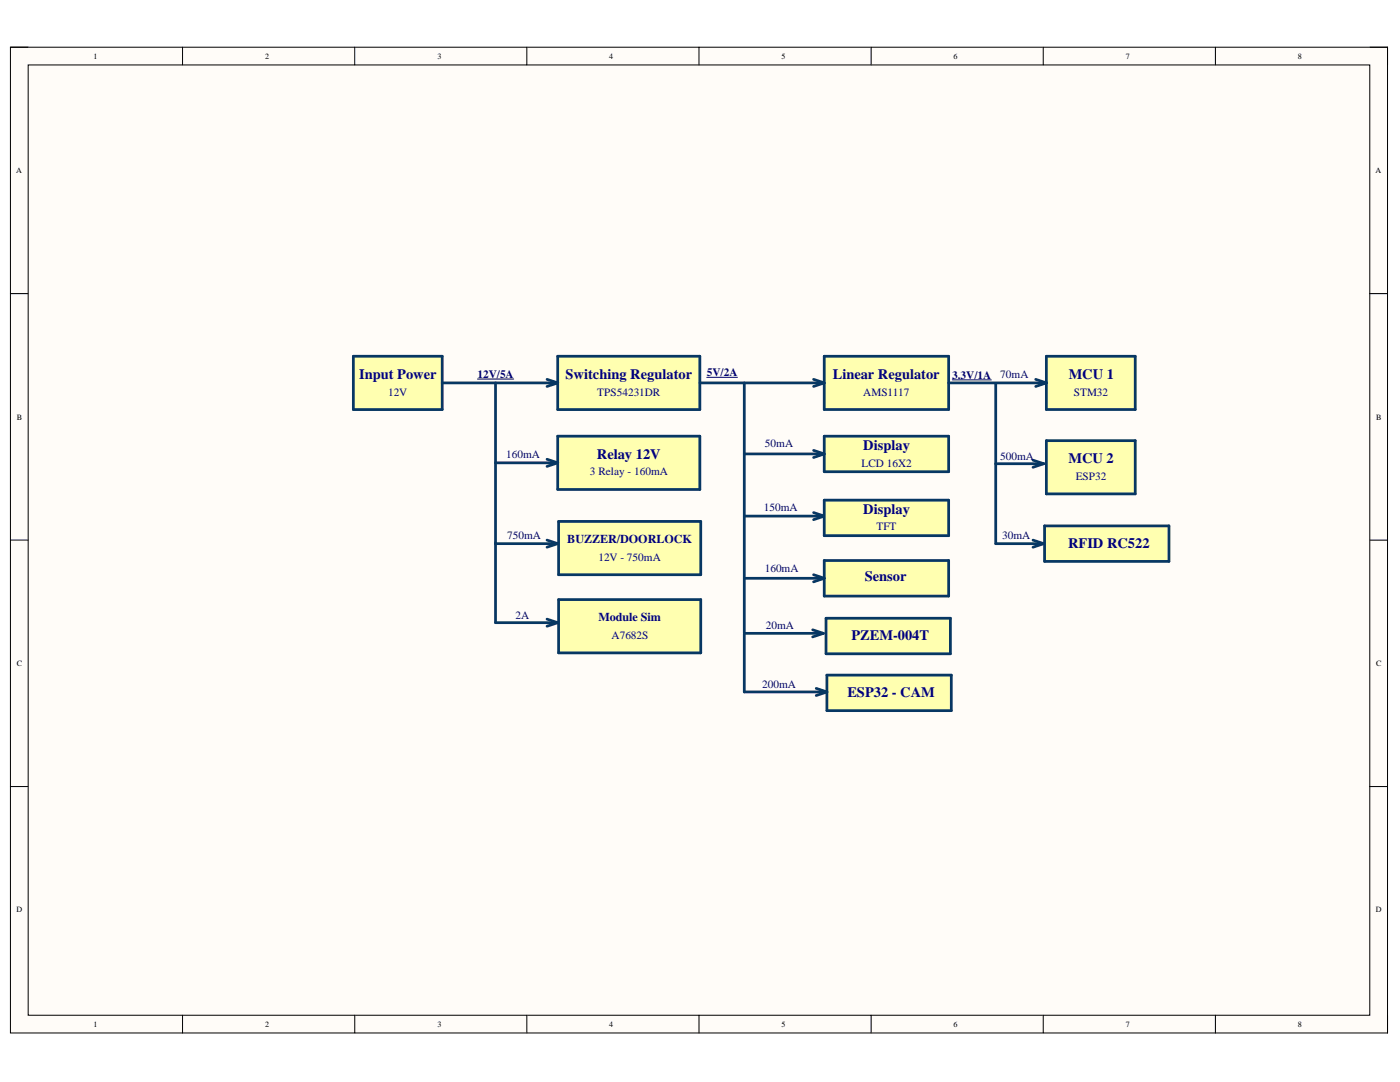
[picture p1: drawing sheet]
<svg xmlns="http://www.w3.org/2000/svg" width="279mm" height="216mm" viewBox="0 0 279 216" stroke-linecap="round" stroke-linejoin="round" font-family="sans-serif">
<path d="M2.1 9.4h274.8v196.7h-274.8z" fill-rule="evenodd" fill="#fffcf8"/>
<path d="M2.1 9.4h274.8v196.7h-274.8z" fill="none" stroke="#000" stroke-width=".2"/>
<path d="M5.6 13h267.8v189.6h-267.8z" fill-rule="evenodd" fill="#fffcf8"/>
<g fill="none" stroke="#000" stroke-width=".2">
<path d="M2.1 9.4h3.5M5.6 13h267.8v189.6h-267.8zM36.4 9.4v3.6M70.8 9.4v3.6M105.1 9.4v3.6M139.5 9.4v3.6M173.9 9.4v3.6M208.2 9.4v3.6M242.6 9.4v3.6M273.4 9.4h3.5v3.6M2.1 58.6h3.5M273.4 58.6h3.5"/>
<path d="M2.1 107.8h3.5M273.4 107.8h3.5M2.1 156.9h3.5M273.4 156.9h3.5M36.4 202.6v3.5M70.8 202.6v3.5M105.1 202.6v3.5M139.5 202.6v3.5M173.9 202.6v3.5M208.2 202.6v3.5M242.6 202.6v3.5M276.9 202.6v3.5"/>
</g>
<path d="M70.5 71.1h17.8v10.6h-17.8z" fill-rule="evenodd" fill="#ffffb0"/>
<path d="M70.5 71.1h17.8v10.6h-17.8z" fill="none" stroke="#800000" stroke-width=".2"/>
<path d="M164.5 71.1h24.8v10.6h-24.8z" fill-rule="evenodd" fill="#ffffb0"/>
<path d="M164.5 71.1h24.8v10.6h-24.8z" fill="none" stroke="#800000" stroke-width=".2"/>
<path d="M111.3 71.1h28.4v10.6h-28.4z" fill-rule="evenodd" fill="#ffffb0"/>
<path d="M111.3 71.1h28.4v10.6h-28.4z" fill="none" stroke="#800000" stroke-width=".2"/>
<path d="M208.8 71.1h17.8v10.6h-17.8z" fill-rule="evenodd" fill="#ffffb0"/>
<path d="M208.8 71.1h17.8v10.6h-17.8z" fill="none" stroke="#800000" stroke-width=".2"/>
<path d="M164.5 111.8h24.8v7.1h-24.8z" fill-rule="evenodd" fill="#ffffb0"/>
<path d="M164.5 111.8h24.8v7.1h-24.8z" fill="none" stroke="#800000" stroke-width=".2"/>
<path d="M164.5 87h24.8v7.1h-24.8z" fill-rule="evenodd" fill="#ffffb0"/>
<path d="M164.5 87h24.8v7.1h-24.8z" fill="none" stroke="#800000" stroke-width=".2"/>
<g fill="none" stroke="#073763" stroke-width=".55">
<path d="M70.5 71.1h17.8v10.6h-17.8zM88.3 76.4h23M109.2 75.7l2.1 .7M111.3 71.1h28.4v10.6h-28.4zM111.3 76.4l-2.1 .7M139.7 76.4h24.8M148.5 76.4v50h15.8M162.4 75.7l2.1 .7M164.5 76.4l-2.1 .7M164.5 71.1h24.8v10.6h-24.8zM189.3 76.4h19.5M206.7 75.7l2.1 .7"/>
<path d="M208.8 71.1h17.8v10.6h-17.8zM208.8 76.4l-2.1 .7M148.5 90.6h16M162.4 89.9l2.1 .7M164.5 87v7.1M164.5 90.6l-2.1 .7M164.5 87h24.8v7.1h-24.8M148.5 103h16M148.5 115.4h16M162.4 102.3l2.1 .7M162.4 114.7l2.1 .7M164.5 111.8h24.8v7.1h-24.8z"/>
<path d="M164.5 103l-2.1 .7M164.5 115.4l-2.1 .7M162.2 125.7l2.1 .7M164.3 126.4l-2.1 .7"/>
</g>
<path d="M190.1 75.8h7.7" fill="none" stroke="#000080" stroke-width=".21"/>
<path d="M111.3 87h28.4v10.7h-28.4z" fill-rule="evenodd" fill="#ffffb0"/>
<path d="M111.3 87h28.4v10.7h-28.4z" fill="none" stroke="#800000" stroke-width=".2"/>
<path d="M98.9 76.4v16h12.4M98.9 92.5v16h12.4M109.2 91.6l2.1 .8M111.3 92.4l-2.1 .7M111.3 87h28.4v10.7h-28.4zM109.2 107.8l2.1 .7M111.3 108.5l-2.1 .7" fill="none" stroke="#073763" stroke-width=".55"/>
<path d="M95.3 75.6h7.2M141.1 75.3h6.1" fill="none" stroke="#000080" stroke-width=".21"/>
<path d="M111.5 104h28.4v10.7h-28.4z" fill-rule="evenodd" fill="#ffffb0"/>
<path d="M111.5 104h28.4v10.7h-28.4z" fill="none" stroke="#800000" stroke-width=".2"/>
<path d="M98.9 108.3v15.9h12.4M111.5 104h28.4v10.7h-28.4zM109.2 123.5l2.1 .7M111.3 124.2l-2.1 .8" fill="none" stroke="#073763" stroke-width=".55"/>
<path d="M111.5 119.6h28.4v10.7h-28.4z" fill-rule="evenodd" fill="#ffffb0"/>
<path d="M111.5 119.6h28.4v10.7h-28.4z" fill="none" stroke="#800000" stroke-width=".2"/>
<path d="M198.7 76.6v15.9h9.6M206.2 91.8l2.1 .7M208.3 92.5l-2.1 .7M111.5 119.6h28.4v10.7h-28.4z" fill="none" stroke="#073763" stroke-width=".55"/>
<path d="M164.5 99.8h24.8v7.1h-24.8z" fill-rule="evenodd" fill="#ffffb0"/>
<path d="M164.5 99.8h24.8v7.1h-24.8z" fill="none" stroke="#800000" stroke-width=".2"/>
<path d="M164.5 99.8h24.8v7.1h-24.8z" fill="none" stroke="#073763" stroke-width=".55"/>
<path d="M208.8 87.9h17.8v10.7h-17.8z" fill-rule="evenodd" fill="#ffffb0"/>
<path d="M208.8 87.9h17.8v10.7h-17.8z" fill="none" stroke="#800000" stroke-width=".2"/>
<path d="M208.8 87.9h17.8v10.7h-17.8z" fill="none" stroke="#073763" stroke-width=".55"/>
<path d="M208.5 104.9h24.8v7.1h-24.8z" fill-rule="evenodd" fill="#ffffb0"/>
<path d="M208.5 104.9h24.8v7.1h-24.8z" fill="none" stroke="#800000" stroke-width=".2"/>
<path d="M198.7 92.5v16h9.6M206.2 107.8l2.1 .7M208.3 108.5l-2.1 .7M208.5 104.9h24.8v7.1h-24.8z" fill="none" stroke="#073763" stroke-width=".55"/>
<path d="M164.9 123.4h24.8v7.1h-24.8z" fill-rule="evenodd" fill="#ffffb0"/>
<path d="M164.9 123.4h24.8v7.1h-24.8z" fill="none" stroke="#800000" stroke-width=".2"/>
<path d="M164.9 123.4h24.8v7.1l-24.8-.1z" fill="none" stroke="#073763" stroke-width=".55"/>
<path d="M165 134.7h24.9v7.1h-24.9z" fill-rule="evenodd" fill="#ffffb0"/>
<path d="M165 134.7h24.9v7.1h-24.9z" fill="none" stroke="#800000" stroke-width=".2"/>
<path d="M148.5 126.6v11.5h16.5M162.9 137.4l2.1 .7M165 134.7h24.9v7.1h-24.9zM165 138.1l-2.1 .7" fill="none" stroke="#073763" stroke-width=".55"/>
<g font-size="2.9" fill="#000080">
<text x="71.7" y="75.6">Input Power</text>
<text x="112.9" y="75.6">Switching Regulator</text>
<text x="166.2" y="75.6">Linear Regulator</text>
<text x="213.3" y="75.6">MCU 1</text>
<text x="172.3" y="89.8">Display</text>
<text x="119.1" y="91.6">Relay 12V</text>
<text x="213.2" y="92.5">MCU 2</text>
<text x="172.3" y="102.6">Display</text>
<text x="213.2" y="109.3">RFID RC522</text>
<text x="172.6" y="116">Sensor</text>
<text x="169.9" y="127.7">PZEM-004T</text>
<text x="169.1" y="139.1">ESP32 - CAM</text>
</g>
<g font-size="2.4" fill="#000080">
<text x="113.2" y="108.4">BUZZER/DOORLOCK</text>
<text x="119.4" y="124">Module Sim</text>
</g>
<g font-size="2.2" fill="#000080">
<text x="95.3" y="75.4">12V/5A</text>
<text x="141.1" y="75.1">5V/2A</text>
<text x="190" y="75.6">3.3V/1A</text>
<text x="199.6" y="75.4">70mA</text>
<text x="77.5" y="78.9">12V</text>
<text x="119.2" y="78.9">TPS54231DR</text>
<text x="172.3" y="78.9">AMS1117</text>
<text x="214.3" y="78.9">STM32</text>
<text x="152.7" y="89.2">50mA</text>
<text x="101" y="91.3">160mA</text>
<text x="117.7" y="94.9">3 Relay - 160mA</text>
<text x="171.9" y="93.1">LCD 16X2</text>
<text x="199.6" y="91.7">500mA</text>
<text x="214.7" y="95.8">ESP32</text>
<text x="152.4" y="102">150mA</text>
<text x="101.2" y="107.5">750mA</text>
<text x="174.9" y="105.9">TFT</text>
<text x="200" y="107.5">30mA</text>
<text x="119.4" y="111.9">12V - 750mA</text>
<text x="152.6" y="114.2">160mA</text>
<text x="102.9" y="123.4">2A</text>
<text x="152.8" y="125.5">20mA</text>
<text x="122.1" y="127.5">A7682S</text>
<text x="152.1" y="137.2">200mA</text>
</g>
<g font-size="1.6">
<text x="18.6" y="11.7">1</text>
<text x="52.9" y="11.7">2</text>
<text x="87.3" y="11.7">3</text>
<text x="121.5" y="11.7">4</text>
<text x="156" y="11.7">5</text>
<text x="190.3" y="11.7">6</text>
<text x="224.7" y="11.7">7</text>
<text x="259" y="11.7">8</text>
<text x="3.3" y="34.5">A</text>
<text x="274.5" y="34.5">A</text>
<text x="3.3" y="83.7">B</text>
<text x="274.6" y="83.7">B</text>
<text x="3.3" y="132.9">C</text>
<text x="274.6" y="132.9">C</text>
<text x="3.3" y="182.1">D</text>
<text x="274.6" y="182.1">D</text>
<text x="18.6" y="204.9">1</text>
<text x="52.9" y="204.9">2</text>
<text x="87.3" y="204.9">3</text>
<text x="121.5" y="204.9">4</text>
<text x="156" y="204.9">5</text>
<text x="190.3" y="204.9">6</text>
<text x="224.7" y="204.9">7</text>
<text x="259" y="204.9">8</text>
</g>
</svg>
